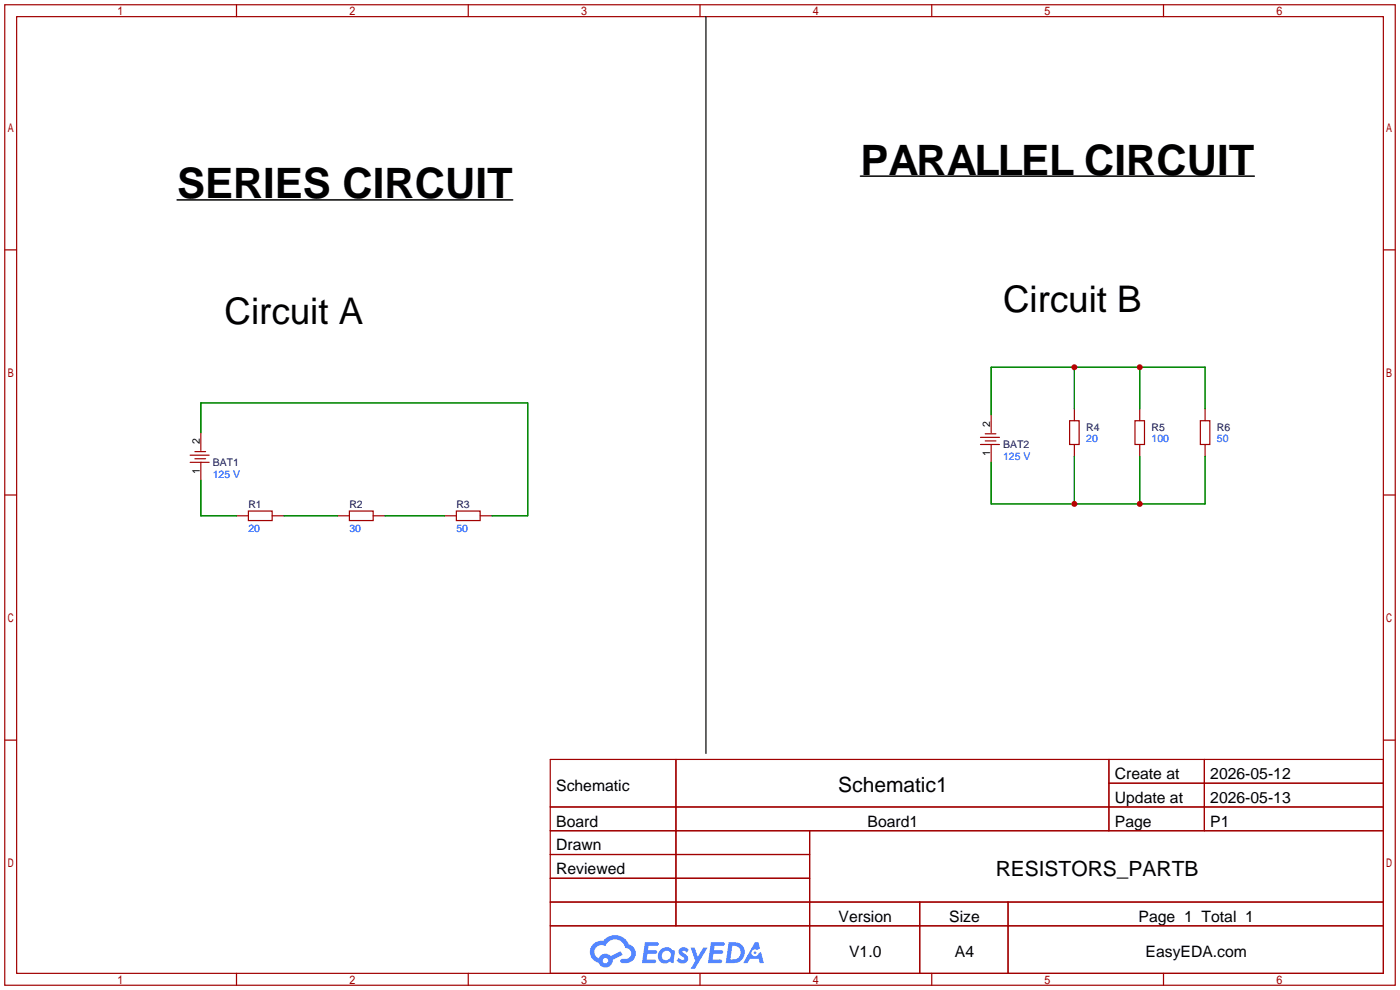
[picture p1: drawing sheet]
<svg xmlns="http://www.w3.org/2000/svg" width="299mm" height="212mm" viewBox="0 0 299 212" stroke-linecap="round" stroke-linejoin="round" font-family="sans-serif">
<g fill="none" stroke="#a10000" stroke-width=".25">
<path d="M1 1h297.2v209.6h-297.2zM3.6 3.6h292.1v204.4h-292.1zM50.5 1v2.6M100.1 1v2.6M149.6 1v2.6M199.1 1v2.6M248.7 1v2.6M1 53.4h2.6M295.7 53.4h2.5M1 105.8h2.6M295.7 105.8h2.5M1 158.2h2.6"/>
<path d="M295.7 158.2h2.5M117.6 162.3h178.1v45.7h-178.1zM117.6 172.5h178.1M117.6 177.5h178.1M144.5 162.3v35.6M173 177.5v30.5M237 162.3v15.2M237 167.4h58.7M257.4 162.3v15.2M117.6 182.6h55.4M117.6 192.8h178.1M117.6 187.7h55.4"/>
<path d="M117.6 197.9h178.1M196.6 192.8v15.2M215.4 192.8v15.2M50.5 208v2.6M100.1 208v2.6M149.6 208v2.6M199.1 208v2.6M248.7 208v2.6"/>
</g>
<g fill="#5487ff">
<path d="M145.3 202.7a1.3 1.3 0 0 1 1.9 .3l-.4 .6a.54 .54 0 0 0-.9-.2l.1 .2a1.34 1.34 0 0 1 .9 1.8 1.47 1.47 0 0 1-2.3-.1l.5-.6 .8 .5a.31 .31 0 0 0 .4-.3 .31 .31 0 0 0-.3-.4 1.12 1.12 0 0 1-.7-1.8z"/>
<path d="M147.6 202.5h.9l.6 2 1.2-2h.9l-2.7 4.6h-.9l1-1.7z"/>
<path d="M137.8 201.4h1.7a1.31 1.31 0 0 1 1.2 .2 .4 .4 0 0 1-.3 .5l-1.8 .1-.1 .9h1.6a.4 .4 0 0 1 .4 .4 .4 .4 0 0 1-.5 .4h-1.6l-.2 1.2h1.4a.46 .46 0 0 1 .5 0 .46 .46 0 0 1 .1 .5l-.4 .2h-2.6z"/>
<path d="M151.9 201.4h1.7a1.32 1.32 0 0 1 1.2 .2 .39 .39 0 0 1-.3 .5l-1.8 .1-.1 .9h1.6a.4 .4 0 0 1 .4 .4 .4 .4 0 0 1-.4 .4h-1.7l-.2 1.2h1.4a.46 .46 0 0 1 .5 0 .46 .46 0 0 1 .1 .5l-.4 .2h-2.6z"/>
<path d="M161.3 201.4h.8l.3 1.3-.6 .4a.75 .75 0 0 0-1.1 .3 .75 .75 0 0 0 .5 1 .75 .75 0 0 0 .9-.7l.5-.2 .6 2.3h-.8l-.3-.9h-1.8l-.5 .9h-1z"/>
<path d="M155.7 201.4l-.6 4.4h1.5a2.27 2.27 0 0 0 2.6-2.2 2.27 2.27 0 0 0-2.7-2.2zM156.5 202.1a1.5 1.5 0 0 1 1.8 1.6 1.5 1.5 0 0 1-1.9 1.4h-.3z"/>
<path d="M141.2 203a1.6 1.6 0 0 0-.3 2.3 1.6 1.6 0 0 0 2.3 .2l.7 .3 .3-2.4-.1-.3-.5-.1a1.58 1.58 0 0 0-2.4 0zM141.8 203.5a.98 .98 0 0 1 1.6 .4 .98 .98 0 0 1-1.1 1.3 .94 .94 0 0 1-.9-.7 .94 .94 0 0 1 .4-1z"/>
<path d="M126.8 201.8a2.37 2.37 0 0 0 1.1 4 1.54 1.54 0 0 0 1.8 1 1.54 1.54 0 0 0 1.2-1.6l2.2-1.1-.5-.8-2 1a1.57 1.57 0 0 0-2.7 .5 1.5 1.5 0 0 1-.7-2.1 1.5 1.5 0 0 1 2.2-.5 2.23 2.23 0 0 1 2.3-1.4 2.23 2.23 0 0 1 2 1.8 1.16 1.16 0 0 1 1.2 1.1 1.16 1.16 0 0 1-1.1 1.2h-.7a.47 .47 0 0 0-.5 .4 .47 .47 0 0 0 .4 .5 2.17 2.17 0 0 0 2.5-.9 2.17 2.17 0 0 0-.3-2.7l-.8-.4a3.2 3.2 0 0 0-5.5-.7l-1.1 .1zM128.8 205.3a.6 .6 0 0 1 1.2 0 .6 .6 0 0 1-1.2 0z"/>
<circle cx="161.4" cy="203.6" r=".28"/>
</g>
<g fill="none" stroke="#a10000" stroke-width=".25">
<path d="M40.6 98.8h4.1M40.6 97.3h4.1M41.7 98h2.2M41.7 96.5h2.2M42.9 92.5v3.8M42.9 98.8v3.8M209.5 95h4.1M209.5 93.5h4.1M210.6 94.2h2.3M210.6 92.7h2.3M211.8 88.6v3.9M211.8 95v3.8"/>
<path d="M228.6 89.9h2v5.1h-2zM229.6 87.4v2.5M229.6 95v2.5M242.6 89.9h2v5.1h-2zM243.6 87.4v2.5M243.6 95v2.5M256.5 89.9h2.1v5.1h-2.1zM257.6 87.4v2.5M257.6 95v2.5M50.5 110.2h2.6M53.1 109.2h5.1v2.1h-5.1zM58.2 110.2h2.5"/>
<path d="M72.1 110.2h2.6M74.7 109.2h5.1v2.1h-5.1zM79.8 110.2h2.5M95 110.2h2.5M97.5 109.2h5.1v2.1h-5.1zM102.6 110.2h2.6"/>
</g>
<path d="M229.6 78.5v8.9M243.6 78.5v8.9M42.9 92.5v-6.4h69.9v24.1h-7.6M229.6 97.5v10.2M243.6 97.5v10.2M257.6 87.4v-8.9h-45.8v10.1M257.6 97.5v10.2h-45.8v-8.9M42.9 102.6v7.6h7.6M60.7 110.2h11.4M82.3 110.2h12.7" fill="none" stroke="#008700" stroke-width=".25"/>
<path d="M150.9 3.6v157.4" fill="none" stroke="#000" stroke-width=".25"/>
<path d="M183.9 37.6h84.2M37.8 42.7h71.8" fill="none" stroke="#000" stroke-width=".32"/>
<g fill="#c00">
<circle cx="243.6" cy="107.7" r=".63"/>
<circle cx="229.6" cy="107.7" r=".63"/>
<circle cx="229.6" cy="78.5" r=".63"/>
<circle cx="243.6" cy="78.5" r=".63"/>
</g>
<g font-size="9">
<text x="183.9" y="37.3">PARALLEL CIRCUIT</text>
<text x="37.8" y="42.4">SERIES CIRCUIT</text>
</g>
<g font-size="7.8">
<text x="48" y="69.3">Circuit A</text>
<text x="214.4" y="66.8">Circuit B</text>
</g>
<g font-size="4.5">
<text x="179.2" y="169.4">Schematic1</text>
<text x="212.8" y="187.1">RESISTORS_PARTB</text>
</g>
<g font-size="3.4">
<text x="238.3" y="166.5">Create at</text>
<text x="258.7" y="166.5">2026-05-12</text>
<text x="118.9" y="169">Schematic</text>
<text x="238.3" y="171.6">Update at</text>
<text x="258.7" y="171.6">2026-05-13</text>
<text x="118.9" y="176.6">Board</text>
<text x="185.4" y="176.6">Board1</text>
<text x="238.3" y="176.6">Page</text>
<text x="258.7" y="176.6">P1</text>
<text x="118.9" y="181.7">Drawn</text>
<text x="118.9" y="186.8">Reviewed</text>
<text x="179.2" y="197">Version</text>
<text x="202.9" y="197">Size</text>
<text x="243.3" y="197">Page 1 Total 1</text>
<text x="181.5" y="204.6">V1.0</text>
<text x="204.1" y="204.6">A4</text>
<text x="244.8" y="204.6">EasyEDA.com</text>
</g>
<g font-size="2.2">
<text x="42.7" y="95" transform="rotate(-90 42.7 95)">2</text>
<text x="211.6" y="91.2" transform="rotate(-90 211.6 91.2)">2</text>
<text x="42.7" y="101.3" transform="rotate(-90 42.7 101.3)">1</text>
<text x="211.6" y="97.5" transform="rotate(-90 211.6 97.5)">1</text>
</g>
<g font-size="2.2" fill="#000080">
<text x="214.4" y="95.8">BAT2</text>
<text x="232.2" y="92">R4</text>
<text x="246.1" y="92">R5</text>
<text x="260.1" y="92">R6</text>
<text x="45.5" y="99.6">BAT1</text>
<text x="53.1" y="108.5">R1</text>
<text x="74.7" y="108.5">R2</text>
<text x="97.5" y="108.5">R3</text>
</g>
<g font-size="2.2" fill="#00f">
<text x="232.2" y="94.5">20</text>
<text x="246.1" y="94.5">100</text>
<text x="260.1" y="94.5">50</text>
<text x="214.4" y="98.4">125 V</text>
<text x="45.5" y="102.2">125 V</text>
<text x="53.1" y="113.6">20</text>
<text x="74.7" y="113.6">30</text>
<text x="97.5" y="113.6">50</text>
</g>
</svg>
